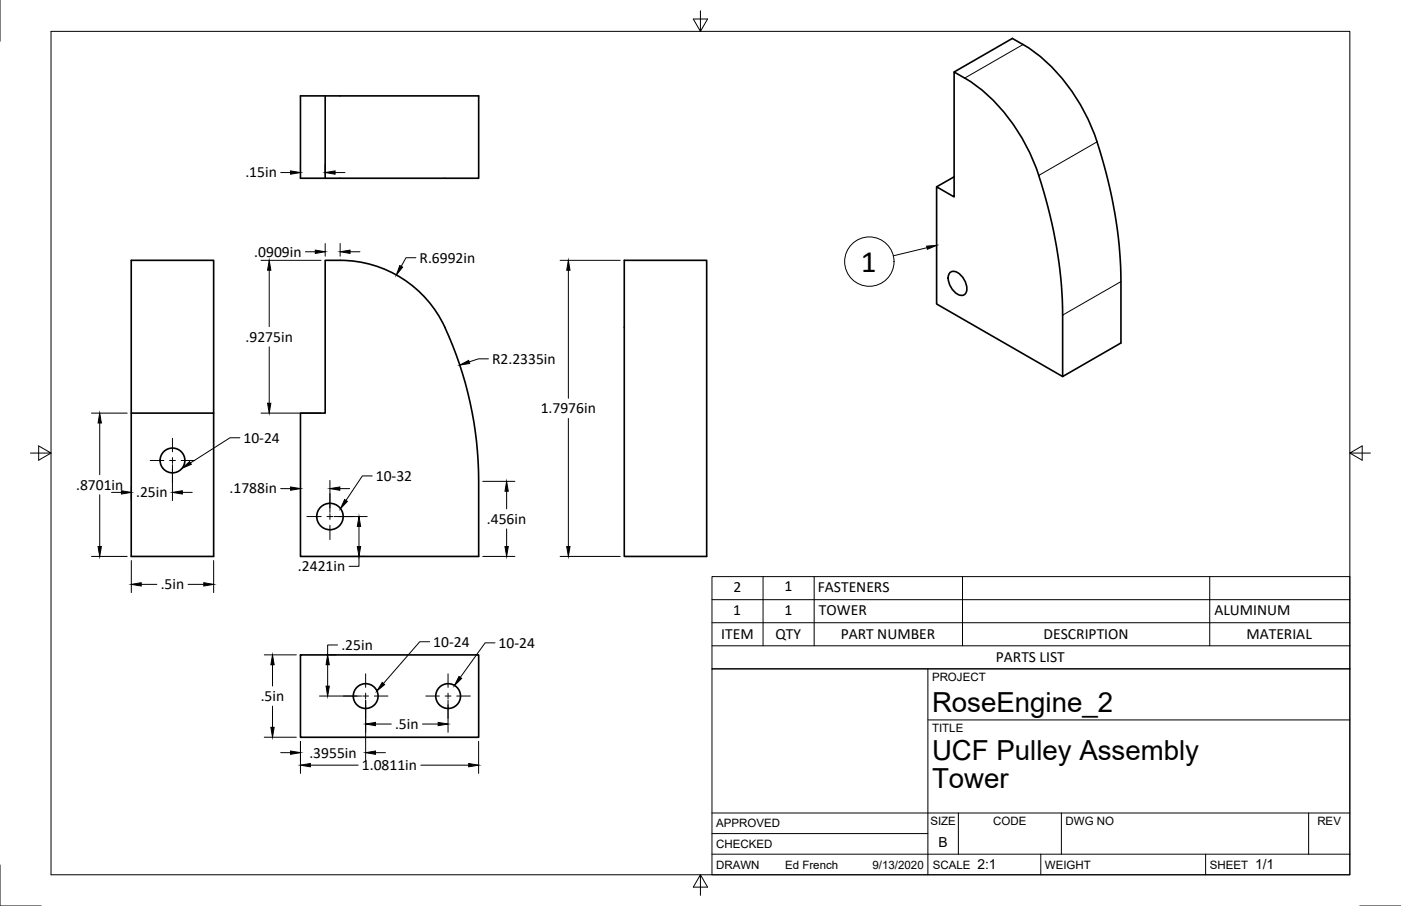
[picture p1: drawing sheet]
<svg xmlns="http://www.w3.org/2000/svg" width="432mm" height="279mm" viewBox="0 0 432 279" stroke-linecap="round" stroke-linejoin="round" font-family="sans-serif">
<!-- layer: Visible -->
<g fill="none" stroke="#000" stroke-width=".51">
<path d="M92.6 29.6h54.9v25.4h-54.9zM100.2 29.6v25.4M294.1 22.2l17.9-10.3a54 54 0 0 1 25.4 29.9 143.7 143.7 0 0 1 8.1 45v19l-18 10.3v-18.9a139.1 139.1 0 0 0-9.6-49 53.8 53.8 0 0 0-20.6-24.1M297.3 24.1l-3.2-1.9v38.5l-5.4-3.1v36.1l38.8 22.4M294.1 54.5l-5.4 3.1M40.4 80.3h25.4v91.3h-25.4zM100.2 80.3a39.3 39.3 0 0 1 20.3 3.6 36 36 0 0 1 17.8 19.8 113.7 113.7 0 0 1 9.2 44.7v23.2h-54.9v-44.2h7.6zM192.4 80.3h25.4v91.3h-25.4zM292.9 84a2.58 2.58 0 0 1 3.3 1 5.3 5.3 0 0 1 1.5 5.3 1.98 1.98 0 0 1-3.2 0 5.7 5.7 0 0 1-2-5.9zM40.4 127.4h25.4M92.6 202h54.9v25.4h-54.9z"/>
<circle cx="53.2" cy="142" r="3.8"/>
<circle cx="101.7" cy="159.3" r="4.1"/>
<circle cx="112.7" cy="214.7" r="3.8"/>
<circle cx="138.1" cy="214.7" r="3.8"/>
</g>
<!-- layer: Visible Narrow -->
<path d="M315.3 13.7l-18 10.4M338.1 43.8l-18 10.3M345.5 86.8l-18 10.4" fill="none" stroke="#000" stroke-width=".31"/>
<!-- layer: Border -->
<path d="M0 0v12.7M15.7 9.7h400.3v260.1h-400.3zM215.9 3.3v6.4l-2.2-3.8h4.4l-2.2 3.8M9.4 139.7h6.3l-3.8-2.2v4.4l3.8-2.2M416 139.7l3.8 2.2v-4.4l-3.8 2.2h6.4M0 266.7v12.7h12.7M215.9 269.8l2.2 3.8h-4.4l2.2-3.8v6.3M419.1 279.4h12.7" fill="none" stroke="#000" stroke-width=".31"/>
<!-- layer: Titleblock -->
<path d="M219.4 206.3h196.6v63.5h-196.6zM286 206.3v63.5M286 222h130M219.4 257.1h66.6M219.4 250.7h196.6M295.4 250.7v12.7M327.1 250.7v12.7M403.3 250.7v12.7M219.4 263.4h196.6M320.8 263.4v6.4M371.6 263.4v6.4" fill="none" stroke="#000" stroke-width=".31"/>
<!-- layer: BOM -->
<g fill="none" stroke="#000" stroke-width=".31">
<path d="M285.7 76.4l-10.4 2.5M219.4 177.8h196.6v28.5h-196.6zM235.2 177.8v21.4M250.9 177.8v21.4M296.7 177.8v21.4M372.9 177.8v21.4M219.4 199.2h196.6M219.4 192h196.6M219.4 184.9h196.6"/>
<circle cx="267.9" cy="80.7" r="7.6"/>
</g>
<path d="M285.6 75.9l3.1-.2-2.9 1.2z" fill="#000" stroke="#000" stroke-width=".31"/>
<!-- layer: Center Lines -->
<g fill="none" stroke="#000" stroke-width=".31">
<path d="M53.1 135.1v4.2M46.3 142h4.2M52.3 142h1.8M53.1 141.1v1.8M53.1 144.7v4.2M55.8 142h4.2M94.6 159.3h4.4M100.8 159.3h1.8M101.7 152.2v4.4M101.7 158.4v1.8M104.4 159.3h4.4M101.7 162v4.4"/>
<path d="M105.8 214.7h4.2M111.8 214.7h1.8M112.7 207.8v4.2M112.7 213.8v1.7M112.7 217.3v4.2M115.4 214.7h4.2M131.2 214.7h4.2M137.2 214.7h1.8M138.1 207.8v4.2M138.1 213.8v1.7M138.1 217.3v4.2M140.8 214.7h4.2"/>
</g>
<!-- layer: Annotations -->
<path d="M56.1 144.4l2.3-2.1 .6 .9zM106.2 154.1l.9 .5-2.2 2.3zM117.8 210.5l.8 .6-2.4 2zM141.5 208.6l.8 .6-2.2 2.2z" fill="#000" stroke="#000" stroke-width=".31"/>
<path d="M73.9 135h-3l-12.2 7.8M114.7 146.8h-3l-5.1 7.5M132.4 197.9h-3l-11.2 12.9M152.6 198.2h-3.1l-7.6 10.7" fill="none" stroke="#000" stroke-width=".31"/>
<!-- layer: Dimensions -->
<g fill="none" stroke="#000" stroke-width=".31">
<path d="M86.5 53.2h3.1M92.6 50.7v3M100.2 50.7v3M103.3 53.2h3M94.1 77.6h3.1M100.2 75.1v3.9M104.8 75.1v3.9M107.9 77.6h3M128.2 79.5h-3.1l-1.4 2.6M80.5 80.3h18.5M83 83.3v17.4M172.6 80.3h18.6"/>
<path d="M175.2 83.3v39.5M83 107v17.4M150.5 110.7h-3l-2.9 .9M28.2 127.4h11M30.7 130.5v15.9M80.5 127.4h18.5M175.2 129.1v39.5M30.7 152.6v16M34.4 151.8h3M40.5 150.1v4.3M53.1 143.3v11.1M56.2 151.8h3"/>
<path d="M86.5 150.7h3.1M92.6 151.1v2.1M101.7 148.1v9.9M103 159.3h10.2M104.7 150.7h3.1M148.8 148.4h9.9M156.1 151.5v5.4M28.2 171.6h11M40.5 172.9v9.9M65.8 172.9v9.9M108.1 171.6h4.7M110.6 171.6v3h-3"/>
<path d="M110.6 162.3v6.3M148.8 171.6h9.9M156.1 163.1v5.5M172.6 171.6h18.6M43.5 180.2h4.8M58 180.2h4.8M104 198.9h-3v3.1M81.4 202h9.9M84 205v6.6M84 217.8v6.5M98.5 214.7h12.9M100.6 202h2.9"/>
<path d="M101 205v6.6M112.7 215.9v18.8M138.1 215.9v9.9M81.4 227.4h9.9M86.5 232.1h3.1M92.6 228.6v9.9M95.7 236h14.7M115.7 223.3h4.9M115.7 232.1h3.1M129.7 236h14.8M130.2 223.3h4.8M147.5 228.6v9.9"/>
</g>
<g fill="#000" stroke="#000" stroke-width=".31">
<path d="M89.6 52.7l3 .5-3 .5zM100.2 53.2l3.1-.5v1zM97.2 77.1l3 .5-3 .5zM104.8 77.6l3.1-.5v1zM83 80.3l.5 3h-1zM123.2 81.9l.9 .5-1.9 2.4zM175.2 80.3l.5 3h-1zM141.7 112.6l2.7-1.5 .4 1zM30.7 127.4l.5 3.1h-1zM82.5 124.4h1l-.5 3zM37.4 151.3l3.1 .5-3.1 .6zM53.1 151.8l3.1-.5v1.1z"/>
<path d="M89.6 150.2l3 .5-3 .5zM101.7 150.7l3-.5v1zM156.1 148.4l.6 3.1h-1.1zM30.2 168.6h1l-.5 3zM40.5 180.2l3-.5v1zM62.8 179.7l3 .5-3 .5zM110.6 159.3l.5 3h-1zM110.1 168.6h1l-.5 3zM155.6 168.6h1.1l-.6 3zM174.7 168.6h1l-.5 3zM84 202l.5 3h-1zM100.5 211.6h1l-.5 3.1z"/>
<path d="M101 202l.5 3h-1zM83.5 224.3h1l-.5 3.1zM89.6 231.6l3 .5-3 .5zM92.6 236l3.1-.5v1zM112.7 223.3l3-.5v1zM112.7 232.1l3-.5v1zM135 222.8l3.1 .5-3.1 .5zM144.5 235.5l3 .5-3 .5z"/>
</g>
<text font-size="9.6" x="265.3" y="83.7">1</text>
<g font-size="8.5">
<text x="287.3" y="219.5">RoseEngine_2</text>
<text x="287.3" y="234.5">UCF Pulley Assembly</text>
<text x="287.3" y="243.1">Tower</text>
</g>
<g font-size="4.8">
<text x="75.6" y="54.7">.15in</text>
<text x="78.4" y="79.1">.0909in</text>
<text x="129.3" y="81">R.6992in</text>
<text x="75.7" y="105.3">.9275in</text>
<text x="151.7" y="112.2">R2.2335in</text>
<text x="166.6" y="127.4">1.7976in</text>
<text x="75.1" y="136.5">10-24</text>
<text x="115.8" y="148.3">10-32</text>
<text x="23.5" y="151">.8701in</text>
<text x="42" y="153.4">.25in</text>
<text x="70.8" y="152.2">.1788in</text>
<text x="150.1" y="161.5">.456in</text>
<text x="91.8" y="176.1">.2421in</text>
<text x="49.5" y="181.7">.5in</text>
<text x="226.1" y="182.4">2</text>
<text x="241.8" y="182.4">1</text>
<text x="252.1" y="182.4">FASTENERS</text>
<text x="226" y="189.5">1</text>
<text x="241.8" y="189.5">1</text>
<text x="252.4" y="189.5">TOWER</text>
<text x="374.3" y="189.5">ALUMINUM</text>
<text x="222.3" y="197.1">ITEM</text>
<text x="239" y="196.9">QTY</text>
<text x="259.1" y="197.1">PART NUMBER</text>
<text x="321.6" y="197.1">DESCRIPTION</text>
<text x="384.2" y="197.1">MATERIAL</text>
<text x="105.2" y="200.4">.25in</text>
<text x="133.5" y="199.4">10-24</text>
<text x="153.7" y="199.8">10-24</text>
<text x="306.9" y="204.2">PARTS LIST</text>
<text x="80.3" y="216.2">.5in</text>
<text x="121.8" y="224.8">.5in</text>
<text x="95.4" y="233.6">.3955in</text>
<text x="111.5" y="237.5">1.0811in</text>
</g>
<g font-size="4.3">
<text x="289.3" y="261.2">B</text>
<text x="301.2" y="268.1">2:1</text>
<text x="386.8" y="268.1">1/1</text>
</g>
<g font-size="3.5">
<text x="287.3" y="210.1">PROJECT</text>
<text x="287.3" y="225.8">TITLE</text>
<text x="220.7" y="255.2">APPROVED</text>
<text x="286.7" y="254.5">SIZE</text>
<text x="306.1" y="254.5">CODE</text>
<text x="328.4" y="254.5">DWG NO</text>
<text x="406" y="254.5">REV</text>
<text x="220.7" y="261.5">CHECKED</text>
<text x="220.7" y="267.9">DRAWN</text>
<text x="242" y="267.9">Ed French</text>
<text x="268.9" y="267.9">9/13/2020</text>
<text x="287.5" y="267.9">SCALE</text>
<text x="322.1" y="267.9">WEIGHT</text>
<text x="372.9" y="267.9">SHEET</text>
</g>
</svg>
